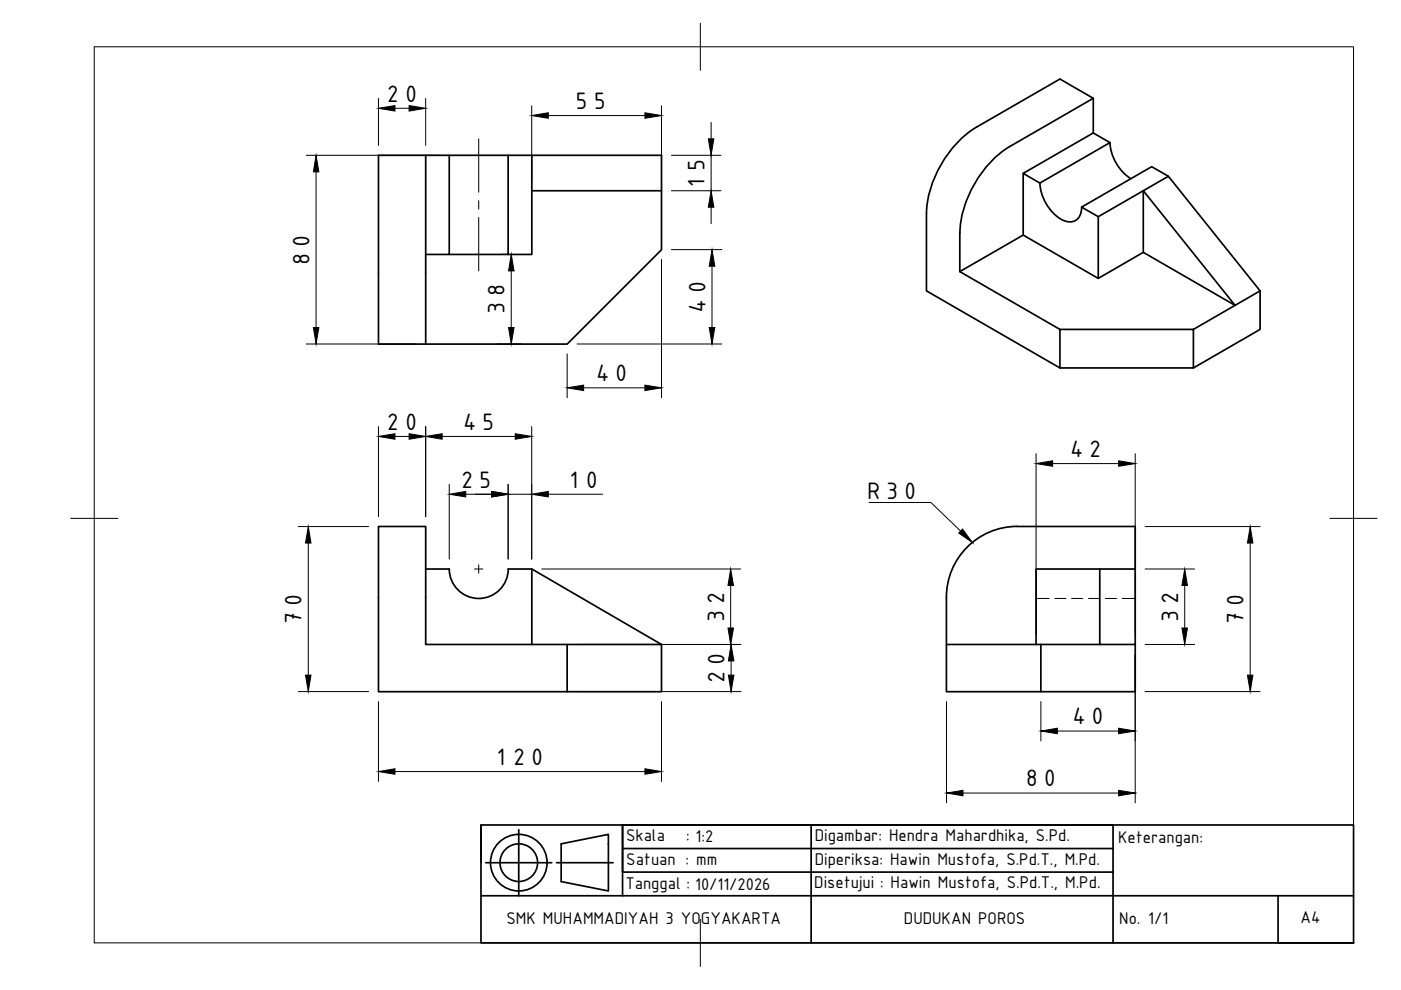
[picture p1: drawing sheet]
<svg xmlns="http://www.w3.org/2000/svg" width="297mm" height="210mm" viewBox="0 0 297 210" stroke-linecap="round" stroke-linejoin="round" font-family="sans-serif">
<!-- layer: Visible -->
<g fill="none" stroke="#000" stroke-width=".36">
<path d="M90.3 32.9h4.9M107.7 32.9h-12.5v21h-4.9M112.8 32.9h27.5v7.5h-27.5zM112.8 32.9h-5.1v21h-12.5M216.9 36.8l14.9-8.6 3.5 2-14.8 8.6zM216.9 36.8v13M220.5 38.8a9.5 9.5 0 0 0 5.2 8 2.46 2.46 0 0 0 3.6-2v-.9M231.8 20.8v7.4M235.3 30.2a9.8 9.8 0 0 0 4.5 7.7M247.7 37.4l-3.5-2.1-14.9 8.6 3.6 2 9.5-5.5v13.1M112.8 40.4v13.5h-5.1M140.3 40.4v12.6l-20.1 20h-40v-40.1h10.1v40.1"/>
<path d="M196.4 45.4v16.3l28.3 16.3M196.4 45.3a23.4 23.4 0 0 1 10.6-18.3l17.7-10.2 7.1 4-17.7 10.2a23.4 23.4 0 0 0-10.6 18.4M203.5 49.4v8.2l21.2 12.2M203.5 57.6l13.4-7.8 16 9.2 9.5-5.5 19.5 11.2-8.9 5.1M232.9 45.9v13.1M242.4 40.4l5.3-3 19.5 24.3-5.3 3zM224.7 69.8h28.3v8.2h-28.3zM267.2 61.7v8.1l-14.2 8.2M90.3 120.6h4.9a6.3 6.3 0 0 0 6.3 6.3 6.3 6.3 0 0 0 6.3-6.3h5v16M112.8 120.6l27.5 16M120.2 136.6h20.1v10.1h-20.1zM120.2 136.6h-29.9v-25h-10.1v35.1h40"/>
<path d="M200.7 136.6h20v10.1h-20zM220.7 136.6h12.5M233.2 120.6h7.5v16h-7.5zM233.2 120.6h-13.5v16M240.7 120.6v-9h-25a15 15 0 0 0-15 15v10M240.7 136.6v10.1h-20"/>
</g>
<!-- layer: Hidden -->
<path d="M219.7 126.9h2.7M223.6 126.9h2.4M227.2 126.9h2.4M230.8 126.9h2.4M234.4 126.9h2.3M237.9 126.9h2.8" fill="none" stroke="#000" stroke-width=".21"/>
<!-- layer: BORDER -->
<path d="M20 9.9h267v190h-267zM148.5 4.9v10M15 109.9h10M282 109.9h10M148.5 194.9v10" fill="none" stroke="#000" stroke-width=".21"/>
<!-- layer: TITLEBLOCK -->
<g fill="none" stroke="#000" stroke-width=".36">
<path d="M102 174.9h185v25h-185zM102 174.9v8M110 175.9v14M119 178.9l10-2v12l-10-2zM132 174.9v5h104M132 179.9v5h104M172 174.9h64v25M102 189.9h185M103 182.9h14M118 182.9h12M132 189.9v-15h40v25M271 189.9v10h16"/>
<circle cx="110" cy="182.9" r="6"/>
<circle cx="110" cy="182.9" r="4"/>
</g>
<!-- layer: Smart Centers -->
<path d="M101.5 29.4v11.4M101.5 42.5v1.8M101.5 46.1v11.3M101.5 119.8v1.7M100.6 120.6h1.8" fill="none" stroke="#000" stroke-width=".21"/>
<!-- layer: FD_Dimensions -->
<g fill="none" stroke="#000" stroke-width=".21">
<path d="M64.9 32.9h28.3M67 36.4v33M80.2 20.9v9.9M83.7 23h3M90.3 20.9v9.9M112.7 22.4v15.9M116.2 24.5h20.5M140.3 22.4v15.9M142.3 32.9h10.6M150.8 25.9v3.5M150.8 32.9v7.5M106.3 53.9h1.6"/>
<path d="M108.4 57.4v12M140.3 55v29.3M142.3 40.4h10.6M142.3 52.9h10.8M150.8 43.9v3.5M151 56.4v13M64.9 72.9h23.2M105.5 72.9h5M120.2 75v9.3M122.3 72.9h30.8M80.2 90.4v19.2M83.7 92.5h3"/>
<path d="M90.3 90.4v19.2M93.7 92.5h15.5M112.7 90.4v28.1M123.7 82.2h13M219.7 96.2v38.3M223.2 98.3h14M240.7 96.2v38.3M63.2 111.6h14.9M65.4 115.1v28M95.2 102.7v15.8M98.7 104.8h5.5M107.7 102.7v15.8"/>
<path d="M107.7 104.8h5M116.2 104.8h11.6M242.8 111.6h24.4M265.1 115.1v28M114.9 120.6h42.1M122.3 136.6h34.8M154.9 124.1v9.1M240.7 138.7v31.5M242.8 120.6h10.5M242.8 136.6h10.5M251.2 124.1v9.1M63.2 146.6h14.9"/>
<path d="M80.2 148.8v16.9M122.3 146.6h34.8M140.3 148.8v16.9M155 140.1v3M200.7 148.8v21.4M220.7 148.8v8.3M224.2 155h13M242.8 146.6h24.4M83.7 163.6h53M204.2 168.1h33"/>
</g>
<g fill="#000" stroke="#000" stroke-width=".21">
<path d="M67 32.9l.6 3.5h-1.2zM80.2 23l3.5-.6v1.2zM86.7 22.4l3.6 .6-3.6 .6zM112.7 24.5l3.5-.6v1.2zM136.7 23.9l3.6 .6-3.6 .6zM150.2 29.4h1.1l-.5 3.5zM108.4 53.9l.6 3.5h-1.2zM150.8 40.4l.5 3.5h-1.1zM151 52.9l.6 3.5h-1.2zM66.4 69.4h1.2l-.6 3.5zM107.8 69.4h1.2l-.6 3.5zM150.4 69.4h1.2l-.6 3.5z"/>
<path d="M80.2 92.5l3.5-.5v1.1zM86.7 92l3.6 .5-3.6 .6zM90.3 92.5l3.4-.5v1.1zM109.2 92l3.5 .5-3.5 .6zM120.2 82.2l3.5-.5v1.1zM136.7 81.7l3.6 .5-3.6 .6zM219.7 98.3l3.5-.6v1.2zM237.2 97.7l3.5 .6-3.5 .6zM65.4 111.6l.5 3.5h-1.1zM95.2 104.8l3.5-.6v1.2zM104.2 104.2l3.5 .6-3.5 .6zM112.7 104.8l3.5-.6v1.2z"/>
<path d="M265.1 111.6l.5 3.5h-1.1zM154.9 120.6l.6 3.5h-1.2zM154.3 133.2h1.2l-.6 3.4zM251.2 120.6l.6 3.5h-1.2zM250.6 133.2h1.2l-.6 3.4zM64.8 143.1h1.1l-.5 3.5zM155 136.6l.6 3.5h-1.2zM154.4 143.1h1.2l-.6 3.5zM220.7 155l3.5-.6v1.2zM237.2 154.4l3.5 .6-3.5 .6zM264.5 143.1h1.1l-.5 3.5zM80.2 163.6l3.5-.6v1.2z"/>
<path d="M136.7 163l3.6 .6-3.6 .6zM200.7 168.1l3.5-.5v1.1zM237.2 167.6l3.5 .5-3.5 .6z"/>
</g>
<!-- layer: Leaders -->
<path d="M204.1 112.2l2.1 2.8-2.9-2z" fill="#000" stroke="#000" stroke-width=".21"/>
<path d="M184.3 106.5h13.1l6.3 6.1" fill="none" stroke="#000" stroke-width=".21"/>
<g font-size="5.4">
<text x="81.4" y="21.6">20</text>
<text x="121.4" y="23.1">55</text>
<text x="149.4" y="40.7" transform="rotate(-90 149.4 40.7)">15</text>
<text x="65.6" y="56.8" transform="rotate(-90 65.6 56.8)">80</text>
<text x="107" y="67.3" transform="rotate(-90 107 67.3)">38</text>
<text x="149.6" y="66.7" transform="rotate(-90 149.6 66.7)">40</text>
<text x="125.9" y="80.8">40</text>
<text x="81.4" y="91.1">20</text>
<text x="97.7" y="91.1">45</text>
<text x="226.4" y="96.9">42</text>
<text x="97.1" y="103.4">25</text>
<text x="119.7" y="103.4">10</text>
<text x="183.4" y="105.8">R30</text>
<text x="63.9" y="133" transform="rotate(-90 63.9 133)">70</text>
<text x="153.5" y="132.5" transform="rotate(-90 153.5 132.5)">32</text>
<text x="249.8" y="132.5" transform="rotate(-90 249.8 132.5)">32</text>
<text x="263.7" y="133" transform="rotate(-90 263.7 133)">70</text>
<text x="153.6" y="145.5" transform="rotate(-90 153.6 145.5)">20</text>
<text x="226.9" y="153.6">40</text>
<text x="104.3" y="162.2">120</text>
<text x="216.8" y="166.7">80</text>
</g>
<g font-size="3.9">
<text x="132.7" y="178.4">Skala</text>
<text x="145.5" y="178.4">: 1:2</text>
<text x="172.7" y="178.4">Digambar: Hendra Mahardhika, S.Pd.</text>
<text x="237.1" y="178.7">Keterangan:</text>
<text x="132.8" y="183.4">Satuan : mm</text>
<text x="172.7" y="183.4">Diperiksa: Hawin Mustofa, S.Pd.T., M.Pd.</text>
<text x="132.6" y="188.4">Tanggal : 10/11/2026</text>
<text x="172.6" y="188.3">Disetujui : Hawin Mustofa, S.Pd.T., M.Pd.</text>
<text x="107.4" y="196">SMK MUHAMMADIYAH 3 YOGYAKARTA</text>
<text x="191.6" y="196">DUDUKAN POROS</text>
<text x="237.3" y="195.9">No. 1/1</text>
<text x="275.7" y="195.7">A4</text>
</g>
</svg>
